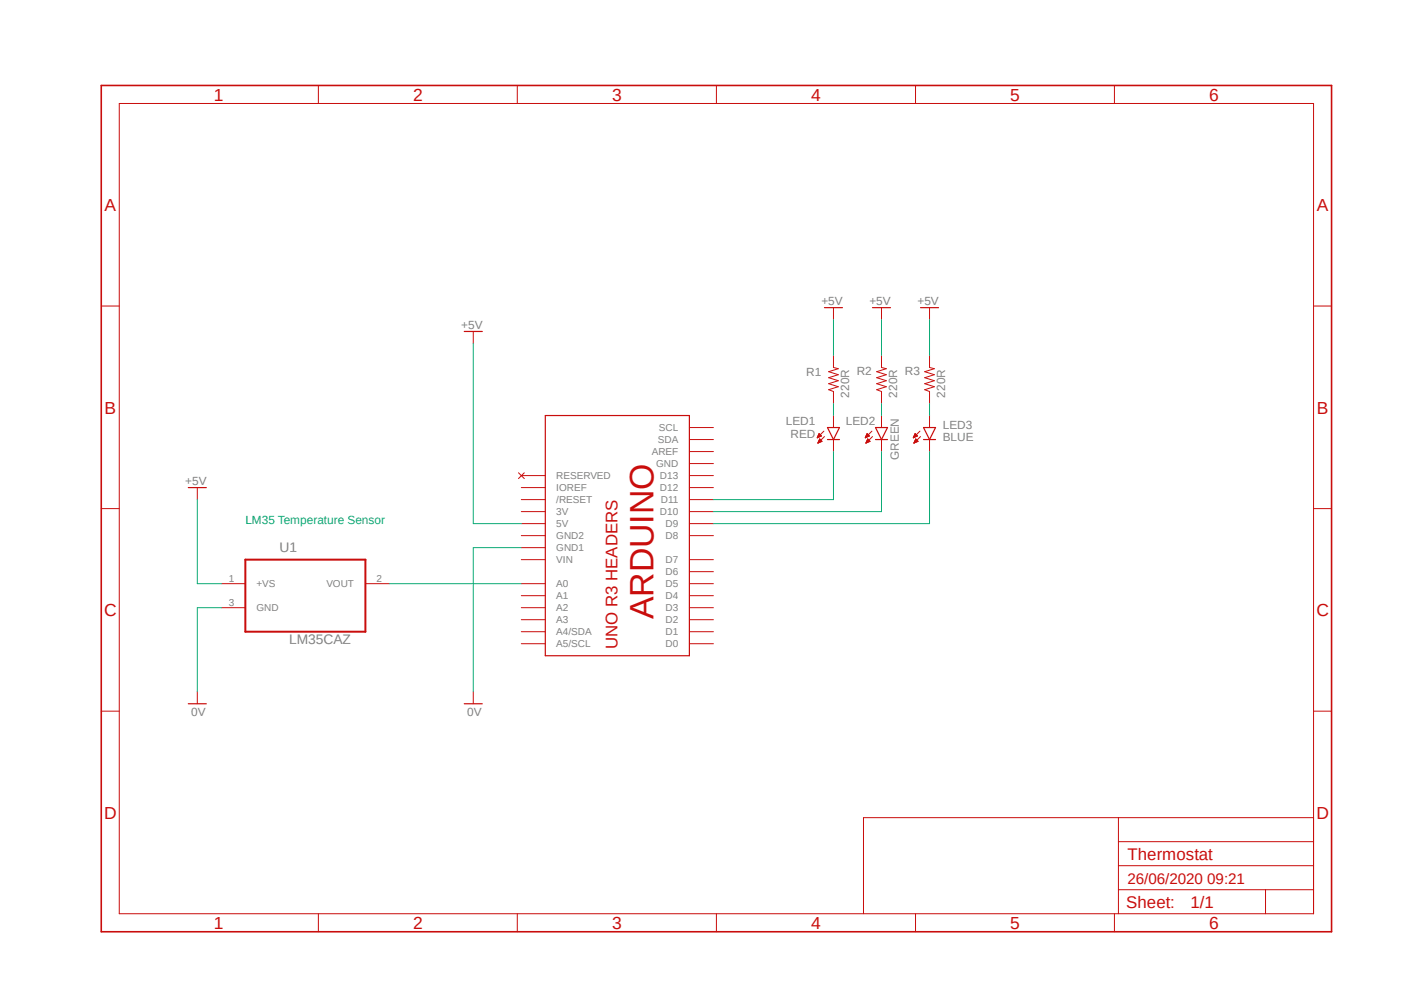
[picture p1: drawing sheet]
<svg xmlns="http://www.w3.org/2000/svg" width="297mm" height="210mm" viewBox="0 0 297 210" stroke-linecap="round" stroke-linejoin="round" font-family="sans-serif">
<path d="M20.9 17.7l261.2 179.9M282.1 17.7l-261.2 179.9" fill="none" stroke="#fff" stroke-width=".21"/>
<g fill="none" stroke="#c90d0c" stroke-width=".21">
<path d="M67.4 18.1v3.8M109.4 18.1v3.8M151.6 18.1v3.8M193.7 18.1v3.8M235.8 18.1v3.8M25.2 21.9h252.7v171.4h-252.7zM21.4 64.7h3.8M100.1 70.1v2.5M176.3 65.1v2.5M176.3 75.2v2.5l1 .3-2 .6 2 .6-2 .7 2 .6-2 .7 2 .6-2 .6 1 .4v2.5M186.5 65.1v2.5M186.5 75.2v2.5l1 .3-2 .6 2 .6-2 .7 2 .6-2 .7 2 .6-2 .6 1 .4v2.5"/>
<path d="M196.6 65.1v2.5M196.6 75.2v2.5l1.1 .3-2.1 .6 2.1 .6-2.1 .7 2.1 .6-2.1 .7 2.1 .6-2.1 .6 1 .4v2.5M277.9 64.7h3.8M109.7 100l1.2 1.2M110.9 100l-1.2 1.2M145.8 93h5.1M145.8 95.5h5.1M145.8 98h5.1M145.8 90.4h5.1M172.9 92.6h.1M172.9 92.5h.2M173 92.4h.3"/>
<path d="M173 92.3h.5M173 92.2h.7M173.1 92.2h.6M173.1 93.6h.1M173.1 93.6h.3M173.1 92.1h.5M173.1 93.5h.5M173.1 91.9h.4M173.1 93.4h.7M173.2 91.9h.2M173.2 93.3h.6M173.2 91.8h.2"/>
<path d="M173.2 93.2h.5M173.3 91.7l.5 .5-.9 .4zM173.3 93.1h.4M173.3 93h.3M173.4 93h.1M173.4 92.8l.5 .5-.9 .4zM174.3 91.2l-1.4 1.4M174.4 92.3l-1.4 1.4M176.3 87.9v2.5M176.3 93v2.5M183 92.6h.1M183.1 92.5h.2"/>
<path d="M183.1 92.4h.4M183.1 92.3h.6M183.2 92.2h.7M183.2 93.6h.1M183.2 93.6h.4M183.3 92.1h.5M183.3 93.5h.5M183.3 91.9h.4M183.3 93.4h.7M183.3 91.9h.3M183.3 93.3h.7M183.4 91.8h.1"/>
<path d="M183.4 93.2h.5M183.4 93.1h.4M183.4 91.7l.5 .5-.9 .4zM183.5 93h.2M183.5 93h.1M183.6 92.8l.5 .5-.9 .4zM184.4 91.2l-1.4 1.4M184.6 92.3l-1.4 1.4M186.5 87.9v2.5M186.5 93v2.5M193.2 92.6h.1M193.3 92.5h.1"/>
<path d="M193.3 92.4h.3M193.3 92.3h.5M193.3 92.2h.7M193.3 93.6h.2M193.4 92.2h.6M193.4 93.6h.3M193.4 92.1h.5M193.4 93.5h.5M193.5 91.9h.3M193.5 93.4h.6M193.5 93.3h.6M193.5 91.8h.2"/>
<path d="M193.5 93.2h.6M193.6 93.1h.4M193.6 91.7l.5 .5-.9 .4zM193.6 93h.3M193.7 93h.1M193.7 92.8l.5 .5-.9 .4zM194.6 91.2l-1.4 1.4M194.7 92.3l-1.4 1.4M196.6 87.9v2.5M196.6 93v2.5M21.4 107.6h3.8M41.7 103.1v2.6"/>
<path d="M110.3 105.7h5.1M110.3 108.2h5.1M110.3 110.7h5.1M110.3 118.4h5.1M110.3 113.3h5.1M110.3 103.1h5.1M110.3 100.6h5.1M110.3 115.8h5.1M145.8 105.7h5.1M145.8 108.2h5.1M145.8 110.7h5.1M145.8 118.4h5.1"/>
<path d="M145.8 113.3h5.1M145.8 103.1h5.1M145.8 100.6h5.1M277.9 107.6h3.8M46.8 123.4h5.1M46.8 128.5h5.1M77.3 123.4h5.1M110.3 123.4h5.1M110.3 126h5.1M110.3 128.5h5.1M110.3 131.1h5.1M110.3 133.6h5.1"/>
<path d="M110.3 136.1h5.1M145.8 123.4h5.1M145.8 126h5.1M145.8 128.5h5.1M145.8 131.1h5.1M145.8 133.6h5.1M145.8 136.1h5.1M145.8 120.9h5.1M21.4 150.4h3.8M41.7 146.3v2.5M100.1 146.3v2.5M277.9 150.4h3.8"/>
<path d="M236.6 172.9v20.4M236.6 178h41.3M277.9 172.9h-95.2v20.4M67.4 193.3v3.8M109.4 193.3v3.8M151.6 193.3v3.8M193.7 193.3v3.8M235.8 193.3v3.8M236.6 188.2h41.3M236.6 183.1h41.3M267.7 188.2v5.1"/>
</g>
<path d="M21.4 18.1h260.3v179h-260.3z" fill="none" stroke="#c90d0c" stroke-width=".34"/>
<g fill="none" stroke="#c90d0c" stroke-width=".25">
<path d="M98.2 70.1h3.8M174.4 65.1h3.8M184.6 65.1h3.8M194.7 65.1h3.8M115.4 87.9h30.4v50.8h-30.4zM175 90.4h2.6l-1.3 2.6zM175 93h2.6M185.2 93h2.5M185.2 90.4h2.5l-1.2 2.6zM195.4 93h2.5M195.4 90.4h2.5l-1.3 2.6zM39.8 103.1h3.8"/>
<path d="M39.8 148.8h3.8M98.2 148.8h3.8"/>
</g>
<path d="M51.9 118.4h25.4v15.2h-25.4z" fill="none" stroke="#c90d0c" stroke-width=".42"/>
<g fill="none" stroke="#0dab76" stroke-width=".21">
<path d="M100.1 72.6v38.1h10.2M176.3 67.6v7.6M186.5 67.6v7.6M196.6 67.6v7.6M176.3 85.3v2.6M176.3 95.5v10.2h-25.4M186.5 85.3v2.6M186.5 95.5v12.7h-35.6M196.6 95.5v15.2h-45.7M196.6 85.3v2.6M41.7 105.7v17.7h5.1M110.3 115.8h-10.2v30.5"/>
<path d="M46.8 128.5h-5.1v17.8M82.4 123.4h27.9"/>
</g>
<text font-size="7.2" fill="#c90d0c" x="138.2" y="131" transform="rotate(-90 138.2 131)">ARDUINO</text>
<g font-size="3.7" fill="#c90d0c">
<text x="45.3" y="21.3">1</text>
<text x="87.4" y="21.3">2</text>
<text x="129.5" y="21.3">3</text>
<text x="171.6" y="21.3">4</text>
<text x="213.7" y="21.3">5</text>
<text x="255.8" y="21.3">6</text>
<text x="22.1" y="44.6">A</text>
<text x="278.6" y="44.6">A</text>
<text x="22.1" y="87.5">B</text>
<text x="278.6" y="87.5">B</text>
<text x="22" y="130.3">C</text>
<text x="278.5" y="130.3">C</text>
<text x="22" y="173.1">D</text>
<text x="278.5" y="173.1">D</text>
<text x="45.3" y="196.5">1</text>
<text x="87.4" y="196.5">2</text>
<text x="129.5" y="196.5">3</text>
<text x="171.6" y="196.5">4</text>
<text x="213.7" y="196.5">5</text>
<text x="255.8" y="196.5">6</text>
</g>
<g font-size="3.6" fill="#c90d0c">
<text x="130.6" y="137.3" transform="rotate(-90 130.6 137.3)">UNO R3 HEADERS</text>
<text x="238.5" y="181.8">Thermostat</text>
<text x="251.8" y="192">1/1</text>
<text x="238.3" y="192.1">Sheet:</text>
</g>
<text font-size="3.2" fill="#c90d0c" x="238.5" y="186.9">26/06/2020 09:21</text>
<g font-size="2.9" fill="#808080">
<text x="59.1" y="116.7">U1</text>
<text x="61.2" y="136.1">LM35CAZ</text>
</g>
<g font-size="2.5" fill="#808080">
<text x="173.8" y="64.4">+5V</text>
<text x="183.9" y="64.4">+5V</text>
<text x="194.1" y="64.4">+5V</text>
<text x="97.6" y="69.5">+5V</text>
<text x="170.6" y="79.5">R1</text>
<text x="181.2" y="79.2">R2</text>
<text x="191.4" y="79.2">R3</text>
<text x="166.2" y="89.9">LED1</text>
<text x="178.9" y="89.9">LED2</text>
<text x="179.6" y="84.1" transform="rotate(-90 179.6 84.1)">220R</text>
<text x="189.8" y="84.1" transform="rotate(-90 189.8 84.1)">220R</text>
<text x="199.9" y="84.1" transform="rotate(-90 199.9 84.1)">220R</text>
<text x="167.2" y="92.6">RED</text>
<text x="199.4" y="93.3">BLUE</text>
<text x="199.4" y="90.7">LED3</text>
<text x="190.2" y="97.3" transform="rotate(-90 190.2 97.3)">GREEN</text>
<text x="39.2" y="102.5">+5V</text>
<text x="40.5" y="151.4">0V</text>
<text x="98.8" y="151.4">0V</text>
</g>
<text font-size="2.5" fill="#0dab76" x="51.9" y="110.7">LM35 Temperature Sensor</text>
<g font-size="2.1" fill="#808080">
<text x="139.2" y="93.7">SDA</text>
<text x="139.4" y="91.2">SCL</text>
<text x="117.7" y="101.3">RESERVED</text>
<text x="137.9" y="96.3">AREF</text>
<text x="138.8" y="98.8">GND</text>
<text x="139.6" y="101.3">D13</text>
<text x="117.7" y="106.4">/RESET</text>
<text x="117.7" y="103.9">IOREF</text>
<text x="139.6" y="103.9">D12</text>
<text x="139.8" y="106.4">D11</text>
<text x="117.7" y="109">3V</text>
<text x="117.7" y="111.5">5V</text>
<text x="139.6" y="109">D10</text>
<text x="140.8" y="111.5">D9</text>
<text x="117.7" y="116.6">GND1</text>
<text x="117.7" y="114">GND2</text>
<text x="117.7" y="119.1">VIN</text>
<text x="140.8" y="119.1">D7</text>
<text x="140.8" y="114">D8</text>
<text x="48.4" y="123.1">1</text>
<text x="54.2" y="124.2">+VS</text>
<text x="69" y="124.2">VOUT</text>
<text x="79.6" y="123.1">2</text>
<text x="117.7" y="124.2">A0</text>
<text x="140.8" y="124.2">D5</text>
<text x="140.8" y="121.7">D6</text>
<text x="48.4" y="128.1">3</text>
<text x="54.2" y="129.3">GND</text>
<text x="117.7" y="126.7">A1</text>
<text x="117.7" y="129.3">A2</text>
<text x="117.7" y="131.8">A3</text>
<text x="140.8" y="131.8">D2</text>
<text x="140.8" y="129.3">D3</text>
<text x="140.8" y="126.7">D4</text>
<text x="117.7" y="134.4">A4/SDA</text>
<text x="117.7" y="136.9">A5/SCL</text>
<text x="140.8" y="136.9">D0</text>
<text x="140.8" y="134.4">D1</text>
</g>
</svg>
